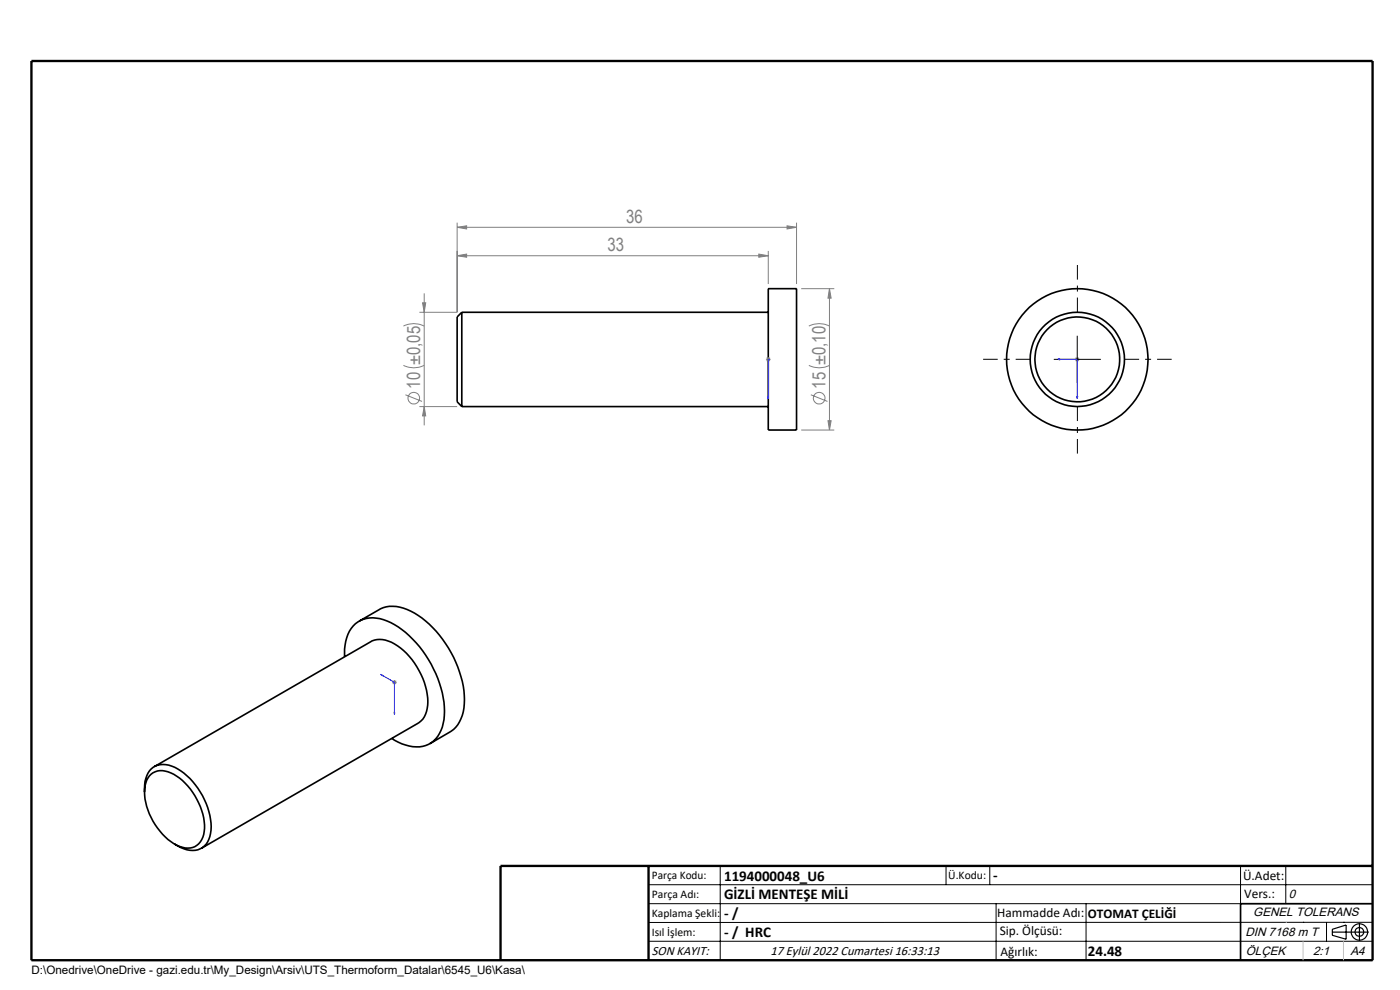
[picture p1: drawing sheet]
<svg xmlns="http://www.w3.org/2000/svg" width="297mm" height="210mm" viewBox="0 0 297 210" stroke-linecap="round" stroke-linejoin="round" font-family="sans-serif">
<g fill="none" stroke="#000" stroke-width=".35">
<path d="M98 66.2v20M98 66.2l-1 1v18l1 1M98 66.2h65M163 61.2h6v30h-6zM98 86.2h65M73.1 139.3a8.2 8.2 0 0 1 2.8-7.4 6.9 6.9 0 0 1 7 .2 23.2 23.2 0 0 1 11.4 18.8 7.5 7.5 0 0 1-3.4 7 7.9 7.9 0 0 1-7.8-1.3M76.2 131.8l4.2-2.5a7 7 0 0 1 6.7 .3 22.7 22.7 0 0 1 10.7 13.9 12.4 12.4 0 0 1-.7 10.2l-1.4 1.4-4.5 2.7M30.7 168a5.5 5.5 0 0 1 2.2-5.5 6 6 0 0 1 6.1 1.5 15.6 15.6 0 0 1 5.8 12.1 4.1 4.1 0 0 1-3.3 4.3l-1.8-.1-1.3-.5-1.4-.8M31.7 164.6a3.9 3.9 0 0 1 5.2-.4 14 14 0 0 1 6.5 11.5 3.8 3.8 0 0 1-3.6 4.2 9.7 9.7 0 0 1-6.9-5 11.6 11.6 0 0 1-2-8.8zM32.7 162.6l46-26.5a5.3 5.3 0 0 1 5.6 .9 15.6 15.6 0 0 1 6.4 12.6 4.6 4.6 0 0 1-2 3.8l-46 26.5M291.2 191.7h-28v12"/>
<circle cx="228.5" cy="76.2" r="9"/>
<circle cx="228.6" cy="76.2" r="10"/>
<circle cx="228.6" cy="76.2" r="15"/>
</g>
<g fill="none" stroke="#808080" stroke-width=".21">
<path d="M97 54.2l2-.3v.7zM97 48.2l2-.3v.7zM97 47.2v19h-8M97 54.2h66M97 48.2h72M161 53.9l2 .3-2 .4zM163 53.2v7M167 47.9l2 .3-2 .4zM169 47.2v13M85.6 77.5a4.9 4.9 0 0 0 4.4 0M85.6 69.2a4.9 4.9 0 0 1 4.4 0M89.6 64.2h.7l-.3 2z"/>
<path d="M90 62.2v28M162.5 76.2h1M162.6 75.9l.7 .7M163 75.7v1M163.3 75.9l-.7 .7M170 61.2h7M171.6 77.5a4.8 4.8 0 0 0 4.4 0M171.6 69.2a4.8 4.8 0 0 1 4.4 0M176 61.2v30M176 61.2l.3 2h-.7zM228 76.2h1.1M228.2 75.9l.7 .7"/>
<path d="M228.5 75.7v1M228.9 75.9l-.7 .7M86 83.7l3.5 1.5M89 86.2h8M90 86.2l.3 2h-.7zM170 91.2h7M172 83.7l3.5 1.5M175.6 89.2h.7l-.3 2zM83.2 144.7h1M83.3 144.4l.7 .7M83.7 144.2v1.1M84 144.4l-.7 .7"/>
<circle cx="87.8" cy="84.5" r="1.24"/>
<circle cx="173.8" cy="84.5" r="1.24"/>
</g>
<g fill="none" stroke="#000" stroke-width=".25">
<path d="M282.6 197.7h7.8M282.6 197.1l3-.9v3l-3-.8zM288.4 195.8v3.8M106.2 203.7h185"/>
<circle cx="288.4" cy="197.7" r="1.74"/>
<circle cx="288.4" cy="197.7" r=".93"/>
</g>
<path d="M163 76.1v.2zM163 76.2h.1M163 76.2v8.4M224.4 76.2l.4-.1v.2zM224.4 76.2h4.1v8.4M163 84.6v-.5v.5M228.4 84.1h.2l-.1 .5zM80.8 143l.2 .1v.2zM80.8 143l2.9 1.7v6.8M83.6 151.2h.1v.3z" fill="none" stroke="#00f" stroke-width=".21"/>
<path d="M218.6 76.2h-10M228.6 66.2v-10M238.6 76.2h10M228.6 86.2v10" fill="none" stroke="#000" stroke-width=".21" stroke-dasharray="15.2 1.3 1.3 1.3" stroke-dashoffset="12.1" stroke-linecap="butt"/>
<g fill="none" stroke="#000" stroke-width=".21">
<path d="M223.6 76.2h9.9M228.5 71.2v10M137.6 187.7h153.6M137.6 191.7h153.6M137.6 199.7h153.6M152.8 183.7v20M200.7 183.7v4M210 183.7v4M211.3 191.7v12M230.4 191.7v12M263.2 183.7v20M272.8 183.7v8"/>
<path d="M276.4 195.6h.1M281.4 195.6v4.1M285 195.6h.1M291.2 195.6l-153.6 .1"/>
</g>
<path d="M6.7 12.9h284.5v190.8h-284.5zM137.6 183.7v20M291.2 183.7h-185v20" fill="none" stroke="#000" stroke-width=".5"/>
<path d="M276.4 199.7v4M285 199.7v4" fill="none" stroke="#c0c0c0" stroke-width=".21"/>
<path d="M272.8 195.6h.1" fill="none" stroke="#c0c0c0" stroke-width=".25"/>
<g fill="#00f">
<path d="M163 76.1v.2zM163 84.1v.5z"/>
<path d="M224.4 76.2l.4-.1v.2zM228.4 84.1h.2l-.1 .5zM80.8 143l.2 .1v.2zM83.6 151.2h.1v.3z"/>
</g>
<g fill="#808080">
<path d="M97 54.2l2-.3v.7zM161 53.9l2 .3-2 .4zM97 48.2l2-.3v.7zM167 47.9l2 .3-2 .4z"/>
<path d="M175.6 89.2h.7l-.3 2zM176 61.2l.3 2h-.7z"/>
<path d="M89.6 64.2h.7l-.3 2zM90 86.2l.3 2h-.7z"/>
</g>
<g font-size="3.9" fill="#808080">
<text x="132.9" y="47.3">36</text>
<text x="128.9" y="53.3">33</text>
<text x="89.1" y="82.4" transform="rotate(-90 89.1 82.4)">10 ±0,05</text>
<text x="175.1" y="82.4" transform="rotate(-90 175.1 82.4)">15 ±0,10</text>
</g>
<g font-size="3.2">
<text x="153.6" y="186.8">1194000048_U6</text>
<text x="153.6" y="190.8">GİZLİ MENTEŞE MİLİ</text>
<text x="210.7" y="186.6">-</text>
<text x="153.6" y="194.8">- /</text>
<text x="153.6" y="198.8">- / HRC</text>
<text x="230.8" y="202.8">24.48</text>
</g>
<g font-size="2.8">
<text x="263.7" y="186.7">Ü.Adet:</text>
<text x="263.9" y="190.5">Vers.:</text>
<text x="211.5" y="194.5">Hammadde Adı:</text>
<text x="230.8" y="194.7">OTOMAT ÇELİĞİ</text>
<text x="138.3" y="202.6">SON KAYIT:</text>
<text x="163.4" y="202.6">17 Eylül 2022 Cumartesi 16:33:13</text>
<text x="212.1" y="198.4">Sip. Ölçüsü:</text>
<text x="212.2" y="202.7">Ağırlık:</text>
</g>
<g font-size="2.6">
<text x="273.4" y="190.4">0</text>
<text x="265.9" y="194.4">GENEL TOLERANS</text>
<text x="264.2" y="198.5">DIN 7168 m T</text>
<text x="264.3" y="202.6">ÖLÇEK</text>
<text x="278.5" y="202.6">2:1</text>
<text x="286.5" y="202.6">A4</text>
</g>
<g font-size="2.5">
<text x="138.3" y="186.4">Parça Kodu:</text>
<text x="138.3" y="190.5">Parça Adı:</text>
<text x="201.2" y="186.5">Ü.Kodu:</text>
<text x="138.3" y="194.5">Kaplama Şekli:</text>
<text x="138.3" y="198.6">Isıl İşlem:</text>
<text x="6.7" y="206.7">D:\Onedrive\OneDrive - gazi.edu.tr\My_Design\Arsiv\UTS_Thermoform_Datalar\6545_U6\Kasa\</text>
</g>
</svg>
